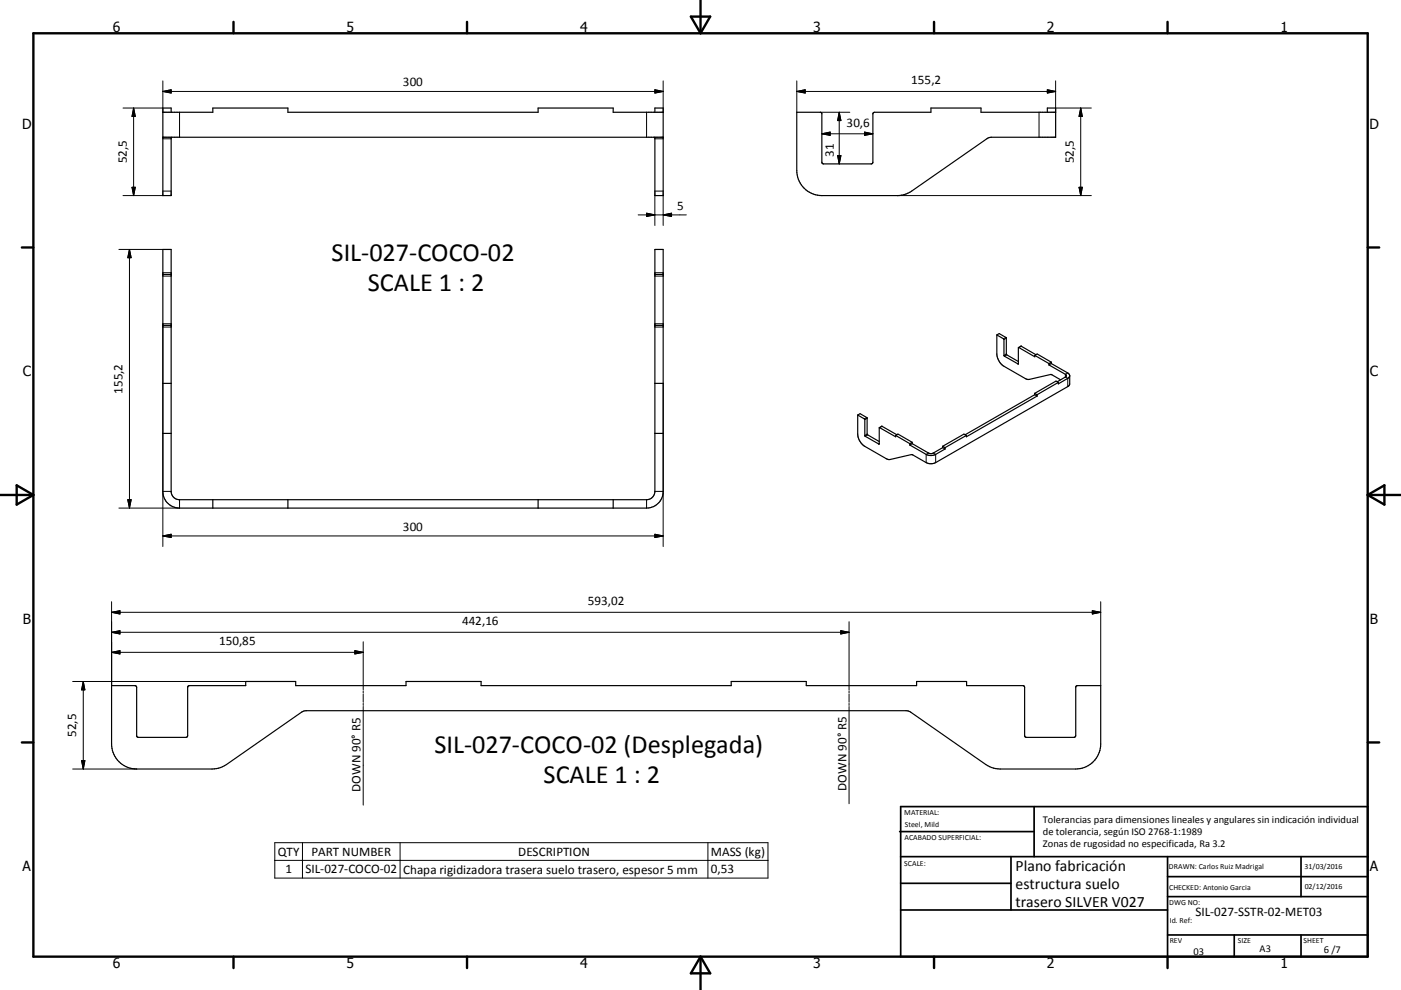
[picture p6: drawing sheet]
<svg xmlns="http://www.w3.org/2000/svg" width="420mm" height="297mm" viewBox="0 0 420 297" stroke-linecap="round" stroke-linejoin="round" font-family="sans-serif">
<g fill="none" stroke="#000" stroke-width=".36">
<path d="M48.8 33.7h15v-1.3h22.5v1.3h75v-1.3h22.5v1.3h15M51.3 33.7v-1.3h-2.5v26.3h2.5v-17.5M196.3 33.7v-1.3h2.5v26.3h-2.5v-17.5M314 33.7v-1.3h2.5v8.8l-20 .1-23.2 16-1.7 .9-2.6 .5h-22.6a7.6 7.6 0 0 1-7.5-7.5v-17.5h7l.5 .3v14.7l.1 .3 .4 .2h14.3l.4-.2 .1-14.8 .3-.5h17.1v-1.3h15v1.3h22.4M48.8 41.2h150M48.8 74.8h2.5v72.6a2.5 2.5 0 0 0 2.5 2.5h140a2.5 2.5 0 0 0 2.5-2.5v-72.6h2.5v72.6a5 5 0 0 1-5 5h-140a5 5 0 0 1-5-5zM48.8 82.3h2.5M48.8 97.6h2.5M196.3 82.3h2.5M196.3 97.6h2.5M48.8 115h2.5M196.3 115h2.5"/>
<path d="M298.9 100.5l.7-.4 2 1.2 .1 5 3.6 2.2M298.9 100.5l2.1 1.4 .1 4.9 4.2 2.4M298.9 100.5v6a4.9 4.9 0 0 0 2.1 3.4l6.9 3.9h.7l6.5-1.5 2.9 1.7M305.3 109.2h.1M305.4 104.3l.7-.5 4.5 2.6M305.4 104.2l-.1 5M305.4 104.2l4.8 2.8v-.4M310.2 118.4l-20.8 12M310.2 118v.4M310.2 118l.7 .4M310.2 118.4l.7 .4M310.2 106.6l4.3 2.5"/>
<path d="M310.2 106.6l.7-.4 4.3 2.5M310.9 118.8l-21.2 12.2v-.4M310.9 118.4v.4M314.5 109.5l5.1 3-.2 .6-2.5 1.5M314.5 109.1v.4M315.2 109.1l5.3 3.1 .2 .4v2.6l-.4 .7-39.8 22.9a3.2 3.2 0 0 1-2.8 0l-4.3-2.4-6.5 1.5-.7-.1-6.9-3.9a4.6 4.6 0 0 1-2.2-3.7v-5.7M315.2 108.7l-.7 .4M315.2 109.1l-.7 .4M315.2 108.7v.4M317.3 114.7l-.7-.4-6.4 3.7M317.3 114.7l-6.4 3.7M320.7 112.8l-.3 .6-3.1 1.8v-.5"/>
<path d="M48.8 130h2.5M196.3 130h2.5M257.1 124.5l.8-.4 2 1.2 .1 5.1 3.6 2.1M257.1 124.5l2.2 1.3v5l4.1 2.4 .3-4.9 4.8 2.7v-.4M264.3 127.9l-.6 .4M264.4 127.9l4.5 2.5M264.4 127.9h-.1M268.5 130.6l4.3 2.5M268.5 130.6l.7-.4 4.3 2.5M272.8 133.5l4.9 2.8a3.2 3.2 0 0 0 2.8 0l2.8-1.6M272.8 133.1v.4M273.5 133.1l5.3 3 1-.2 2.8-1.6"/>
<path d="M273.5 132.7v.4M273.5 132.7l-.7 .4M273.5 133.1l-.7 .4M282.6 133.9l.7 .4M282.6 133.9v.4M282.6 134.3l.7 .4M283.3 134.3v.4M289.7 130.6l-.7-.4-6.4 3.7M289.7 130.6l-6.4 3.7M63.8 149.9v2.5M86.3 149.9v2.5M161.3 149.9v2.5"/>
<path d="M183.8 149.9v2.5M33.5 205.7h7l.4 .2 .1 15 .5 .3 14.6-.1 .2-.4v-14.5l.3-.5h17.1v-1.2h15v1.2h33v-1.2h22.5v1.2h75v-1.2h22.5v1.2h33.1v-1.2h15v1.2h17.1l.3 .5v14.5l.2 .4 14.6 .1 .5-.5 .1-14.8 .4-.2h7v17.5a7.6 7.6 0 0 1-7.5 7.5h-22.6l-2.6-.4-1.7-.9-22.6-15.8-1.4-.4h-180.1l-1.1 .4-22.5 15.8-1.7 .9-2.6 .4h-22.6a7.5 7.5 0 0 1-7.5-7.5z"/>
</g>
<g fill="none" stroke="#000" stroke-width=".3">
<path d="M36.9 32.4h11.9M40.1 32.4v26.3M40.1 32.4l.5 2.5h-1zM48.8 27.4h150M48.8 27.4l2.5-.5v1zM48.8 24.3v9.4M53.8 33.7v7.5M193.8 33.7v7.5M196.3 26.9l2.5 .5-2.5 .5zM198.8 24.3v9.4M238.9 27.4h77.6M238.9 27.4l2.5-.5v1z"/>
<path d="M238.9 24.3v9.4M245.9 33.7h8.9M251.6 33.7v15.5M251.6 33.7l.5 2.5h-1zM259.2 39.6l2.5 .5-2.5 .5zM311.5 33.7v7.5M314 26.9l2.5 .5-2.5 .5zM316.5 32.4h10.7M316.5 24.3v9.4M324 32.4l.5 2.5h-1zM324 32.4v26.3M36.9 58.7h11.9"/>
<path d="M39.6 56.2h1l-.5 2.5zM48.8 57.3h2.5M48.8 41.6h2.5M196.3 57.3h2.5M196.3 41.6h2.5M196.3 58.7v8.9M198.8 58.7v8.9M246.4 40.1h15.3M246.4 40.1l2.5-.5v1zM251.1 46.7h1l-.5 2.5zM269 58.7h58.2M323.5 56.2h1l-.5 2.5z"/>
<path d="M35.6 74.8h13.2M38.8 74.8v77.6M38.8 74.8l.5 2.5h-1zM191.3 64.5h14.5M193.8 64l2.5 .5-2.5 .4zM198.8 64.5l2.5-.5v.9zM48.8 81.8h2.5M48.8 82.8h2.5M48.8 98.1h2.5M51.3 97.1h-2.5v66.9M196.3 81.8h2.5M196.3 82.8h2.5"/>
<path d="M196.3 97.1h2.5M196.3 98.1h2.5M198.8 115v49M301.6 101.2l-.8 .4M301.7 101.5l-.7 .4M301.7 106.2l-.7 .4M301.8 106.5l-.7 .4M305.3 109.1l-.1 .1M306.2 103.9l-.7 .4M320.1 111.9l-.7 .4v.8l.7 .4v2.5M259.8 125.3l-.7 .4M260 125.5l-.7 .4"/>
<path d="M260 130.2l-.7 .4M260.1 130.5l-.7 .4M263.6 133.1l-.2 .1M264.4 127.9l-.7 .4M278.4 135.9l-.7 .4v2.5M279.8 135.9l.7 .4v2.5M38.3 149.9h1l-.5 2.5zM48.8 147.4h2.5M53.8 149.9v2.5h-18.2M193.8 149.9v2.5M196.3 147.4h2.5M48.8 160.8l2.5-.5v1z"/>
<path d="M48.8 160.8h150M196.3 160.3l2.5 .5-2.5 .5zM33.5 195.7h75.4M33.5 195.7l2.5-.5v1zM33.5 183.7l2.5-.5v1zM33.5 189.7l2.5-.5v1zM33.5 180.5v25.2M33.5 189.7h221.1M33.5 183.7h296.5M106.4 195.2l2.5 .5-2.5 .5zM108.9 192.5v14.5M252.1 189.2l2.5 .5-2.5 .5z"/>
<path d="M254.6 186.5v20.5M327.5 183.2l2.5 .5-2.5 .5zM330 180.5v25.2M21.8 204.5h51.9M25 204.5v26.2M25 204.5l.5 2.5h-1zM108.9 207.3v.6M108.9 208.2v2.5M108.9 211v.6M108.9 211.9v29.6M254.6 207.3v.6M254.6 208.2v2.5"/>
<path d="M254.6 211v.6M254.6 211.9v29.2M21.8 230.7h19.2M24.5 228.2h1l-.5 2.5zM82.4 252.8h147.8v10.6h-147.8zM82.4 258.1h147.8M90.7 252.8v10.6M119.9 252.8v10.6M212.2 252.8v10.6"/>
</g>
<g fill="none" stroke="#000" stroke-width=".71">
<path d="M10 10h400v277h-400zM70 6.6v3.4M140 6.6v3.4M207.1 5h5.8l-2.9 5zM210 0v10M280 6.6v3.4M350 6.6v3.4M6.6 74.2h3.4M410 74.2h3.5M0 148.5h10M5 145.6l5 2.9-5 2.9zM410 148.5h10.1"/>
<path d="M410 148.5l5.1-2.9v5.8zM6.6 222.7h3.4M410 222.7h3.5M70 287v3.4M140 287v3.4M210 287v10M210 287l2.9 5h-5.8zM280 287v3.4M350 287v3.4"/>
</g>
<g fill="none" stroke="#000" stroke-width=".51">
<path d="M269.7 249.5h40.3M270 242h140v45h-140zM270 257h140M303.1 257v16M310 242v15M350 257v30M390.1 257v12M270 265h33.1M270 273h80M350 269h60M350 263h60M350 280.5h60"/>
<path d="M370 280.5v6.5M390.1 280.5v6.5"/>
</g>
<g fill="#000" stroke="#000" stroke-width=".3">
<path d="M40.1 32.4l.5 2.5h-1zM48.8 27.4l2.5-.5v1zM196.3 26.9l2.5 .5-2.5 .5zM238.9 27.4l2.5-.5v1zM246.4 40.1l2.5-.5v1zM251.6 33.7l.5 2.5h-1zM314 26.9l2.5 .5-2.5 .5zM324 32.4l.5 2.5h-1zM39.6 56.2h1l-.5 2.5zM251.1 46.7h1l-.5 2.5zM259.2 39.6l2.5 .5-2.5 .5zM323.5 56.2h1l-.5 2.5z"/>
<path d="M38.8 74.8l.5 2.5h-1zM193.8 64l2.5 .5-2.5 .4zM198.8 64.5l2.5-.5v.9zM38.3 149.9h1l-.5 2.5zM48.8 160.8l2.5-.5v1zM196.3 160.3l2.5 .5-2.5 .5zM33.5 195.7l2.5-.5v1zM33.5 189.7l2.5-.5v1zM33.5 183.7l2.5-.5v1zM106.4 195.2l2.5 .5-2.5 .5zM252.1 189.2l2.5 .5-2.5 .5zM327.5 183.2l2.5 .5-2.5 .5z"/>
<path d="M25 204.5l.5 2.5h-1zM24.5 228.2h1l-.5 2.5z"/>
</g>
<g font-size="7.9">
<text x="99.4" y="78.2">SIL-027-COCO-02</text>
<text x="110.2" y="87.2">SCALE 1 : 2</text>
<text x="130.2" y="225.8">SIL-027-COCO-02 (Desplegada)</text>
<text x="163" y="234.9">SCALE 1 : 2</text>
</g>
<g font-size="4.7">
<text x="304.5" y="261.2">Plano fabricación</text>
<text x="304.5" y="266.6">estructura suelo</text>
<text x="304.5" y="272">trasero SILVER V027</text>
</g>
<g font-size="4.2">
<text x="33.9" y="9.6">6</text>
<text x="103.9" y="9.6">5</text>
<text x="173.9" y="9.6">4</text>
<text x="243.8" y="9.6">3</text>
<text x="313.9" y="9.6">2</text>
<text x="383.9" y="9.6">1</text>
<text x="6.7" y="38.7">D</text>
<text x="410.5" y="38.7">D</text>
<text x="6.9" y="112.9">C</text>
<text x="410.7" y="112.9">C</text>
<text x="6.9" y="187.1">B</text>
<text x="410.7" y="187.1">B</text>
<text x="6.8" y="261.4">A</text>
<text x="410.7" y="261.4">A</text>
<text x="33.9" y="290.4">6</text>
<text x="103.9" y="290.4">5</text>
<text x="173.9" y="290.4">4</text>
<text x="243.8" y="290.4">3</text>
<text x="313.9" y="290.4">2</text>
<text x="383.9" y="290.4">1</text>
</g>
<g font-size="3.9">
<text x="120.8" y="25.9">300</text>
<text x="273.2" y="25.3">155,2</text>
<text x="253.8" y="38">30,6</text>
<text x="250" y="47" transform="rotate(-90 250 47)">31</text>
<text x="38" y="49" transform="rotate(-90 38 49)">52,5</text>
<text x="321.9" y="49" transform="rotate(-90 321.9 49)">52,5</text>
<text x="203" y="62.9">5</text>
<text x="36.7" y="118.1" transform="rotate(-90 36.7 118.1)">155,2</text>
<text x="120.8" y="159.3">300</text>
<text x="176.3" y="181.6">593,02</text>
<text x="138.5" y="187.6">442,16</text>
<text x="65.7" y="193.6">150,85</text>
<text x="22.9" y="221.1" transform="rotate(-90 22.9 221.1)">52,5</text>
<text x="108.1" y="237.6" transform="rotate(-90 108.1 237.6)">DOWN 90° R5</text>
<text x="253.7" y="237.2" transform="rotate(-90 253.7 237.2)">DOWN 90° R5</text>
<text x="83.3" y="256.7">QTY</text>
<text x="93.4" y="256.7">PART NUMBER</text>
<text x="155.4" y="256.7">DESCRIPTION</text>
<text x="213.1" y="256.8">MASS (kg)</text>
<text x="85.6" y="262">1</text>
<text x="91.6" y="262">SIL-027-COCO-02</text>
<text x="120.9" y="262.1">Chapa rigidizadora trasera suelo trasero, espesor 5 mm</text>
<text x="213.1" y="262">0,53</text>
<text x="358.4" y="274.9">SIL-027-SSTR-02-MET03</text>
</g>
<g font-size="3.1">
<text x="312.7" y="246.8">Tolerancias para dimensiones lineales y angulares sin indicación individual</text>
<text x="312.7" y="250.4">de tolerancia, según ISO 2768-1:1989</text>
<text x="312.7" y="254">Zonas de rugosidad no especificada, Ra 3.2</text>
<text x="357.8" y="286.5">03</text>
<text x="377.6" y="285.6">A3</text>
<text x="396.9" y="285.9">6 /7</text>
</g>
<g font-size="2.4">
<text x="271.1" y="244.4">MATERIAL:</text>
<text x="271.2" y="252">ACABADO SUPERFICIAL:</text>
<text x="271.3" y="248">Steel, Mild</text>
<text x="271.1" y="259.7">SCALE:</text>
<text x="350.4" y="260.8">DRAWN: Carlos Ruiz Madrigal</text>
<text x="391.1" y="260.6">31/03/2016</text>
<text x="350.5" y="267">CHECKED: Antonio Garcia</text>
<text x="391.2" y="266.7">02/12/2016</text>
<text x="350.5" y="271.4">DWG NO:</text>
<text x="350.7" y="276.9">Id. Ref:</text>
<text x="350.7" y="282.8">REV</text>
<text x="371.1" y="282.9">SIZE</text>
<text x="390.8" y="283">SHEET</text>
</g>
</svg>
